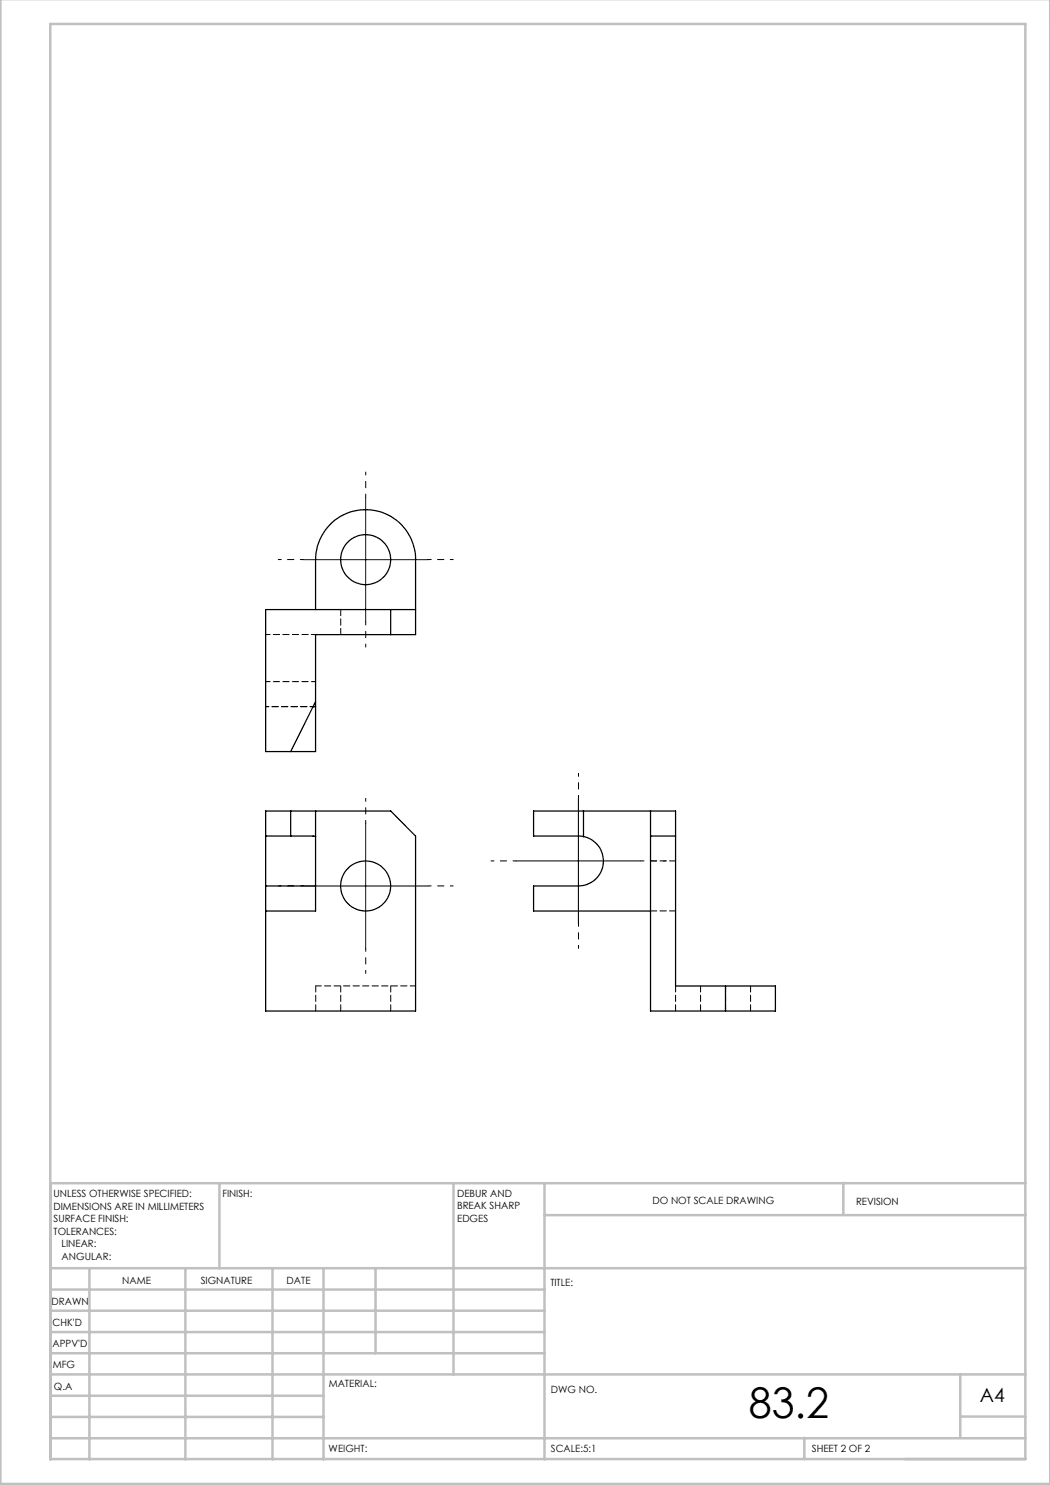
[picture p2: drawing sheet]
<svg xmlns="http://www.w3.org/2000/svg" width="210mm" height="297mm" viewBox="0 0 210 297" stroke-linecap="round" stroke-linejoin="round" font-family="sans-serif">
<path d="M73.1 99.4v-5M60.6 111.9h-5M85.6 111.9h5M73.1 124.4v5M115.7 159.7v-5M60.6 177.2h-5M73.1 164.7v-5M85.6 177.2h5M103.2 172.2h-5M128.2 172.2h5M73.1 189.7v5M115.7 184.7v5" fill="none" stroke="#000" stroke-width=".2" stroke-dasharray="15.2 1.3 1.3 1.3" stroke-dashoffset="14.6"/>
<path d="M73.1 99.4v25M60.6 111.9h25M115.7 159.7v25M60.6 177.2h25M73.1 164.7v25M103.2 172.2h25" fill="none" stroke="#000" stroke-width=".2"/>
<g fill="none" stroke="#c0c0c0" stroke-width=".5">
<path d="M.1 -.1v296.9h209.9v-296.9M10.1 4.8h195v287h-195zM43.9 236.6v17M90.7 236.6v38.3M108.9 236.6v55.3M168.7 236.6v6.3M205.1 236.6h-195v55.3M10.1 253.6h195M10.1 257.9h98.8M17.9 253.6v38.3M37.1 253.6v38.3M54.5 253.6v38.3"/>
<path d="M64.7 253.6v38.3M75.1 253.6v17M108.9 243h96.2M10.1 270.6h98.8M10.1 266.4h98.8M10.1 262.1h98.8M10.1 279.1h54.6M10.1 274.9h195M192.1 274.8v12.7M10.1 287.7h195M10.1 283.4h54.6M160.9 287.5v4.3"/>
<path d="M192.1 283.3h13"/>
</g>
<g fill="none" stroke="#000" stroke-width=".25">
<path d="M63.1 121.9v-10a10 10 0 0 1 10-10 10 10 0 0 1 10 10v15h-20v13.4M78.1 121.9v5M83.1 121.9h-30v28.4h10v-8.9M62.6 141.4h.5M63.1 140.3v1.1M63.1 140.3l-5 10M53.1 167.2h9.7l.3 .1M53.1 167.2v10M53.1 177.2h10M53.1 167.2v-5h25l5 5v35h-30v-25M58.1 162.2v5M63.1 167.3v9.9"/>
<path d="M63.1 162.2v5.1M63.1 177.2v5h-10M116.7 167.3a5 5 0 0 1 3.9 5.4 5 5 0 0 1-4.9 4.5h-9v5h23.4M116.7 167.3l-10-.1v-5h28.4v35h10M116.7 162.2v5.1M130.1 167.2h5M130.1 162.2v40h15M145.1 197.2h10v5h-10M145.1 197.2v5"/>
<circle cx="73.1" cy="111.9" r="5"/>
<circle cx="73.1" cy="177.2" r="5"/>
</g>
<path d="M83.1 197.2h-20" fill="none" stroke="#000" stroke-width=".2" stroke-dasharray="1.3 .6" stroke-dashoffset=".2"/>
<path d="M68.1 121.9v5M135.1 172.2h-5M63.1 197.2v5M68.1 197.2v5M130.1 182.2h5M135.1 197.2v5M140.1 197.2v5M145.1 197.2v5M78.1 202.2v-5M150.1 202.2v-5" fill="none" stroke="#000" stroke-width=".2" stroke-dasharray="1.3 .6"/>
<path d="M62.6 141.3h-9.5" fill="none" stroke="#000" stroke-width=".2" stroke-dasharray="1.3 .6" stroke-dashoffset=".7"/>
<path d="M63.1 126.9h-10M63.1 136.3h-10" fill="none" stroke="#000" stroke-width=".2" stroke-dasharray="1.3 .6" stroke-dashoffset=".4"/>
<text font-size="8.5" x="149.8" y="283.5">83.2</text>
<text font-size="3.9" x="196" y="280.4">A4</text>
<g font-size="2">
<text x="10.7" y="239.5">UNLESS OTHERWISE SPECIFIED:</text>
<text x="44.5" y="239.5">FINISH:</text>
<text x="91.4" y="239.4">DEBUR AND</text>
<text x="10.7" y="242">DIMENSIONS ARE IN MILLIMETERS</text>
<text x="10.7" y="244.5">SURFACE FINISH:</text>
<text x="91.4" y="241.9">BREAK SHARP</text>
<text x="91.4" y="244.4">EDGES</text>
<text x="130.5" y="240.8">DO NOT SCALE DRAWING</text>
<text x="171.2" y="241">REVISION</text>
<text x="10.7" y="247">TOLERANCES:</text>
<text x="12.3" y="249.5">LINEAR:</text>
<text x="12.3" y="252">ANGULAR:</text>
<text x="24.4" y="256.9">NAME</text>
<text x="40.1" y="256.8">SIGNATURE</text>
<text x="57.3" y="256.8">DATE</text>
<text x="110.1" y="257.1">TITLE:</text>
<text x="10.3" y="260.9">DRAWN</text>
<text x="10.5" y="269.3">APPV'D</text>
<text x="10.5" y="265.2">CHK'D</text>
<text x="10.6" y="273.6">MFG</text>
<text x="10.8" y="278">Q.A</text>
<text x="65.8" y="277.4">MATERIAL:</text>
<text x="110.2" y="278.5">DWG NO.</text>
<text x="65.7" y="290.4">WEIGHT:</text>
<text x="110.2" y="290.5">SCALE:5:1</text>
<text x="162.4" y="290.4">SHEET 2 OF 2</text>
</g>
</svg>
